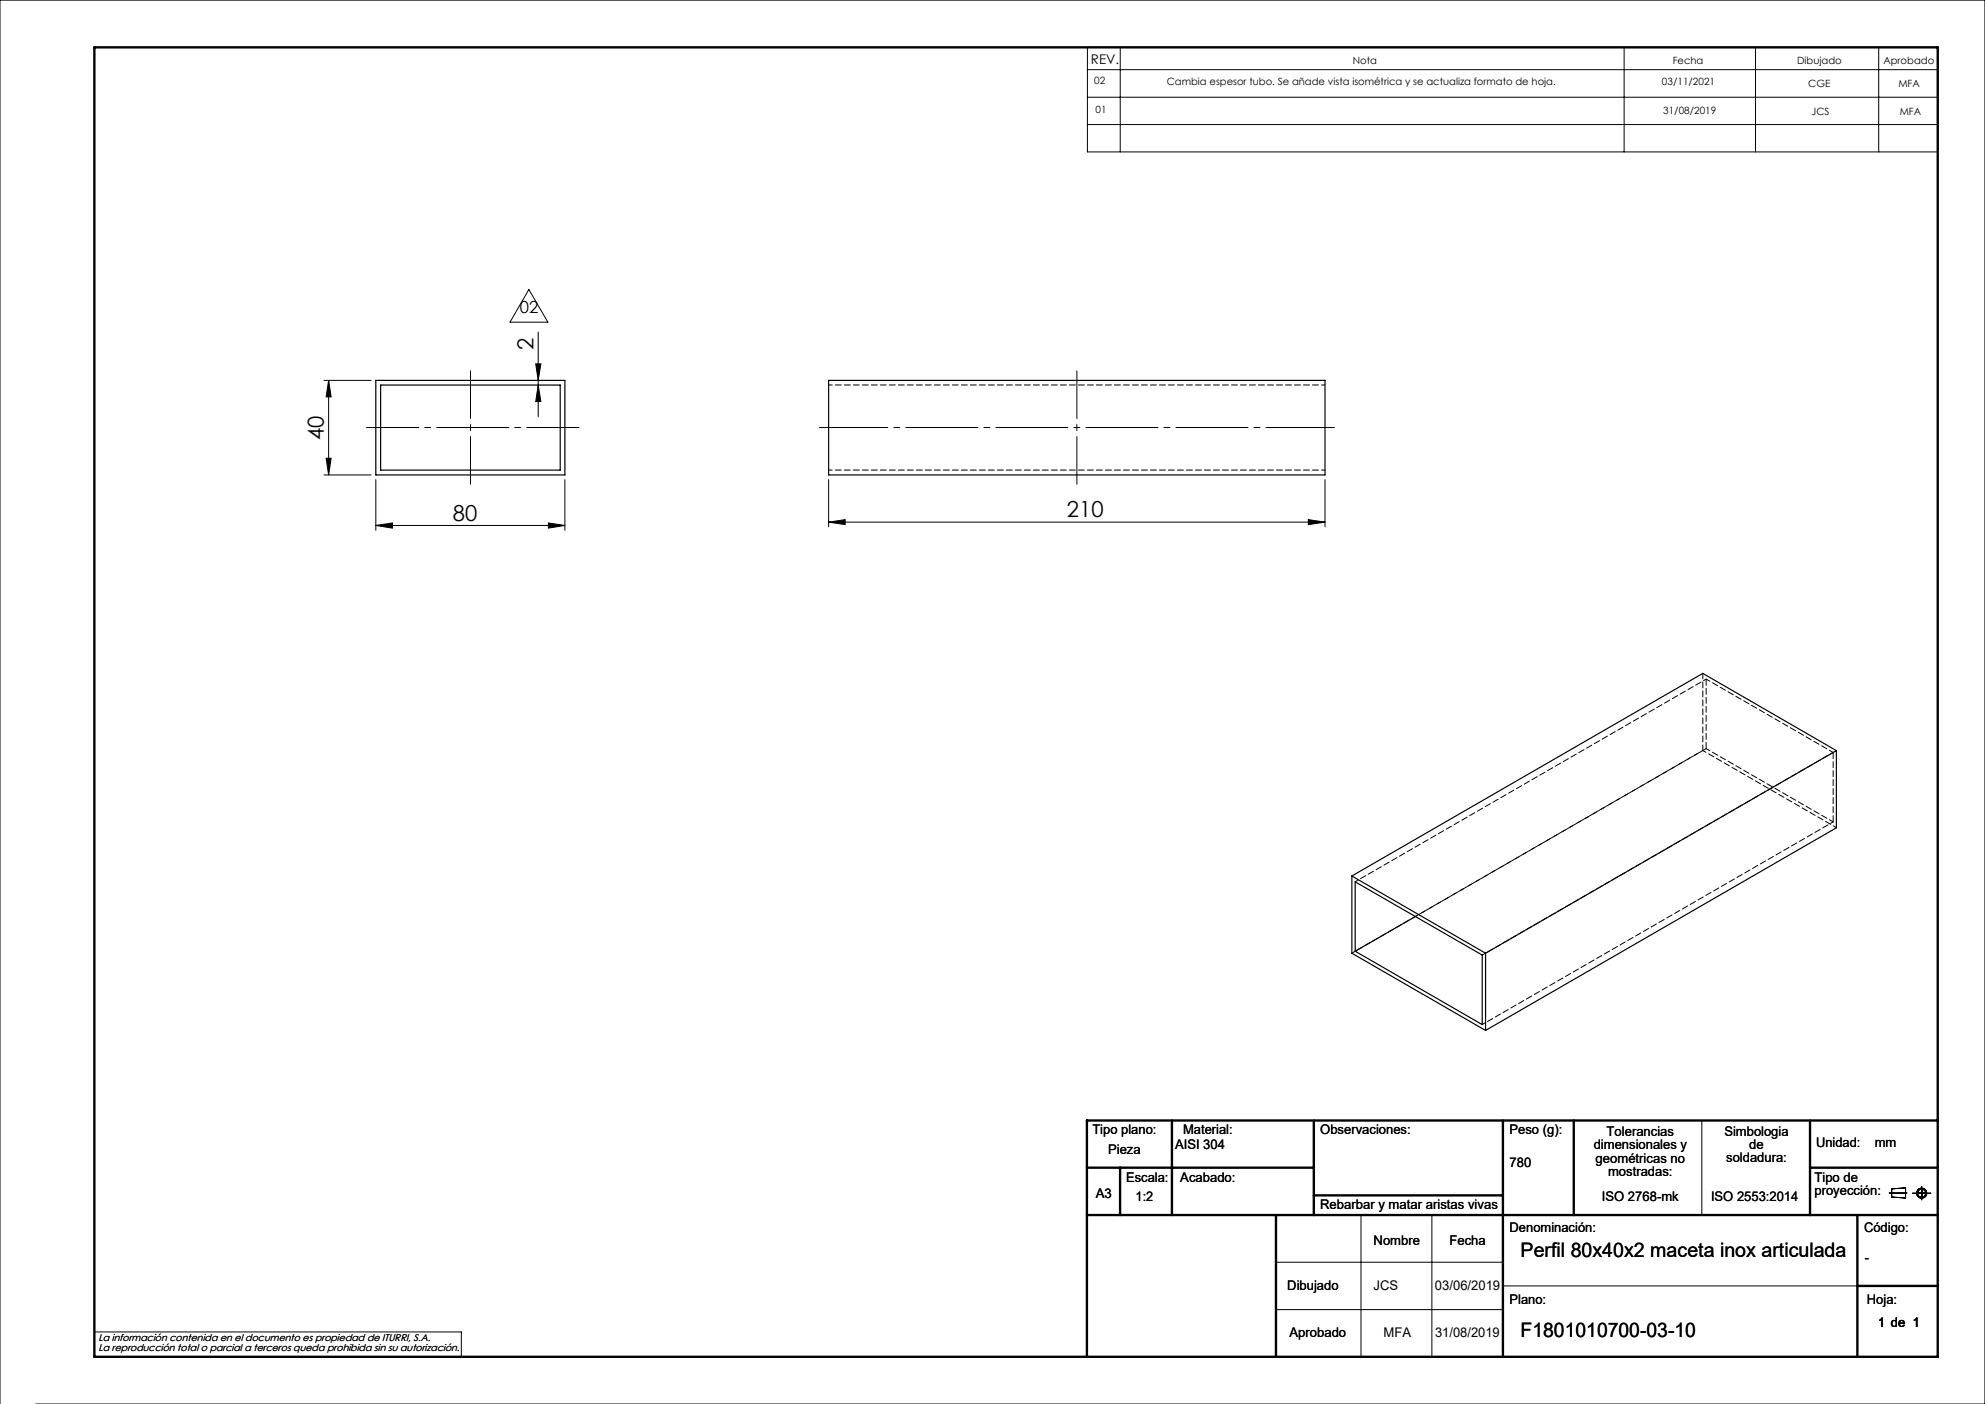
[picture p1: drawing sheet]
<svg xmlns="http://www.w3.org/2000/svg" width="420mm" height="297mm" viewBox="0 0 420 297" stroke-linecap="round" stroke-linejoin="round" font-family="sans-serif">
<g fill="none" stroke="#000" stroke-width=".21">
<path d="M230.1 10h179.9v22.1h-179.9zM230.1 14.7h179.9M237 10v22.1M343.6 10v22.1M371.4 10v22.1M397.5 10v22.1M230.1 20.6h179.9M230.1 26.3h179.9M111.9 61.2l4 7h-8zM113.3 77h1.1l-.5 3.5zM113.9 70.2v18M68.5 80.5h10"/>
<path d="M69 96.9h1.1l-.6 3.6zM69.5 80.5l.6 3.5h-1.1zM69.5 80.5v20M113.9 81.5l.5 3.4h-1.1zM68.5 100.5h10M79.5 111.2l3.5-.6v1.1zM79.5 101.5v10.7M79.5 111.2h40M116 110.6l3.5 .6-3.5 .5zM119.5 101.5v10.7M175.3 110.5l3.5-.6v1.1zM175.3 101.5v9.9"/>
<path d="M175.3 110.5h105.1M276.8 109.9l3.6 .6-3.6 .5zM280.4 101.5v9.9M360.1 237v20M288 257v30M303 257v30M399.7 252.4h3.8M400.3 251.5l2.9-.2v2.1l-2.9-.2zM404.6 252.4h4M406.6 251v2.8M270 267h48M270 277h48"/>
<path d="M318 272h75M0 297v-297h420v297h-412.5M20 281.8h77.6v5.2"/>
<circle cx="406.6" cy="252.4" r=".86"/>
<circle cx="406.6" cy="252.4" r="1.07"/>
</g>
<g fill="none" stroke="#000" stroke-width=".5">
<path d="M20 10h390v277h-390zM248 237v20M278 237v20M318 237v50M333 237v20M383 237v20M410 237h-180v50M230 257h180M230 247h48M237 247v10M270 257v30M278 252.9h40"/>
<path d="M383 247h27M393 257v30M393 272h17"/>
</g>
<path d="M99.5 78.4v24M227.9 102.4v-24" fill="none" stroke="#000" stroke-width=".21" stroke-dasharray="15.2 1.3 1.3 1.3" stroke-dashoffset="5.1"/>
<path d="M77.5 90.4h45" fill="none" stroke="#000" stroke-width=".21" stroke-dasharray="15.2 1.3 1.3 1.3" stroke-dashoffset="4.2"/>
<path d="M282.4 90.4h-109" fill="none" stroke="#000" stroke-width=".21" stroke-dasharray="15.2 1.3 1.3 1.3" stroke-dashoffset=".7"/>
<g fill="#000">
<path d="M69 96.9h1.1l-.6 3.6zM69.5 80.5l.6 3.5h-1.1zM113.9 81.5l.5 3.4h-1.1zM113.3 77h1.1l-.5 3.5z"/>
<path d="M116 110.6l3.5 .6-3.5 .5zM79.5 111.2l3.5-.6v1.1zM276.8 109.9l3.6 .6-3.6 .5zM175.3 110.5l3.5-.6v1.1z"/>
</g>
<path d="M79.5 80.5h40v20h-40zM80.5 81.5h38v17.9h-38zM175.3 80.5h105.1v20h-105.1zM388.5 158.8v16.3l-74.2 42.9M388.5 158.8l-74.2 42.8M388.5 158.8l-28.2-16.4-74.3 42.9M286 185.3l28.3 16.3M286 185.3v16.3l28.3 16.4M286.7 186.5l26.9 15.5v14.7l-26.9-15.5zM299.5 193.9l-12.8 7.3M314.3 201.6v16.4" fill="none" stroke="#000" stroke-width=".25"/>
<path d="M280.4 99.4h-105M280.4 81.4h-105M388.6 175.1l-28.3-16.3" fill="none" stroke="#000" stroke-width=".21" stroke-dasharray="1.3 .6" stroke-dashoffset=".5"/>
<path d="M286.8 186.5l74.2-42.8M286 201.6l74.3-42.8M313.6 202l74.3-42.8M313.6 216.7l74.3-42.8" fill="none" stroke="#000" stroke-width=".21" stroke-dasharray="1.3 .6" stroke-dashoffset=".6"/>
<path d="M361 143.7l26.9 15.5M387.9 173.9l-26.9-15.5M299.5 193.9l61.5-35.5" fill="none" stroke="#000" stroke-width=".21" stroke-dasharray="1.3 .6" stroke-dashoffset=".4"/>
<path d="M361 158.4v-14.7M387.9 159.2v14.7" fill="none" stroke="#000" stroke-width=".21" stroke-dasharray="1.3 .6"/>
<path d="M360.3 158.8v-16.4" fill="none" stroke="#000" stroke-width=".21" stroke-dasharray="1.3 .6" stroke-dashoffset=".1"/>
<g font-size="4.7">
<text x="112.9" y="74.1" transform="rotate(-90 112.9 74.1)">2</text>
<text x="68.5" y="93" transform="rotate(-90 68.5 93)">40</text>
<text x="95.8" y="110.1">80</text>
<text x="225.8" y="109.4">210</text>
</g>
<g font-size="4.2">
<text x="321.7" y="265.9">Perfil 80x40x2 maceta inox articulada</text>
<text x="321.7" y="282.8">F1801010700-03-10</text>
</g>
<text font-size="3.5" x="110" y="66.2">02</text>
<g font-size="2.8">
<text x="230.8" y="13.6">REV.</text>
<text x="231.1" y="239.9">Tipo plano:</text>
<text x="250.3" y="239.9">Material:</text>
<text x="279.3" y="239.9">Observaciones:</text>
<text x="319.4" y="239.9">Peso (g):</text>
<text x="234.5" y="244.1">Pieza</text>
<text x="248.6" y="243">AISI 304</text>
<text x="337.2" y="243.1">dimensionales y</text>
<text x="337.6" y="246">geométricas no</text>
<text x="339.9" y="240.3">Tolerancias</text>
<text x="364.9" y="240.2">Simbologia</text>
<text x="365.3" y="245.9">soldadura:</text>
<text x="370.1" y="243">de</text>
<text x="384.2" y="242.7">Unidad:</text>
<text x="396.7" y="242.7">mm</text>
<text x="238.3" y="250">Escala:</text>
<text x="249.7" y="250">Acabado:</text>
<text x="319.4" y="246.9">780</text>
<text x="340.2" y="248.8">mostradas:</text>
<text x="383.9" y="250">Tipo de</text>
<text x="231.9" y="253.4">A3</text>
<text x="240.3" y="254">1:2</text>
<text x="279.3" y="255.7">Rebarbar y matar aristas vivas</text>
<text x="338.9" y="254">ISO 2768-mk</text>
<text x="362" y="254">ISO 2553:2014</text>
<text x="383.9" y="252.8">proyección:</text>
<text x="290.6" y="263.3">Nombre</text>
<text x="306.7" y="263.3">Fecha</text>
<text x="319.4" y="260.6">Denominación:</text>
<text x="394.4" y="260.6">Código:</text>
<text x="394.6" y="266.9">-</text>
<text x="272.4" y="273">Dibujado</text>
<text x="290.6" y="273">JCS</text>
<text x="303.6" y="273">03/06/2019</text>
<text x="319.4" y="275.8">Plano:</text>
<text x="395" y="275.8">Hoja:</text>
<text x="397.4" y="280.6">1 de 1</text>
<text x="272.8" y="282.8">Aprobado</text>
<text x="292.7" y="282.8">MFA</text>
<text x="303.6" y="282.8">31/08/2019</text>
</g>
<g font-size="2.1">
<text x="231.5" y="17.8">02</text>
<text x="246.9" y="17.9">Cambia espesor tubo. Se añade vista isométrica y se actualiza formato de hoja.</text>
<text x="286.2" y="13.6">Nota</text>
<text x="353.9" y="13.6">Fecha</text>
<text x="380.3" y="13.6">Dibujado</text>
<text x="398.5" y="13.6">Aprobado</text>
<text x="231.8" y="23.9">01</text>
<text x="351.7" y="18">03/11/2021</text>
<text x="382.6" y="18.3">CGE</text>
<text x="401.7" y="18.3">MFA</text>
<text x="351.9" y="24">31/08/2019</text>
<text x="383.3" y="24.3">JCS</text>
<text x="401.9" y="24.3">MFA</text>
<text x="20.8" y="283.7">La información contenida en el documento es propiedad de ITURRI, S.A.</text>
<text x="20.8" y="285.7">La reproducción total o parcial a terceros queda prohibida sin su autorización.</text>
</g>
</svg>
